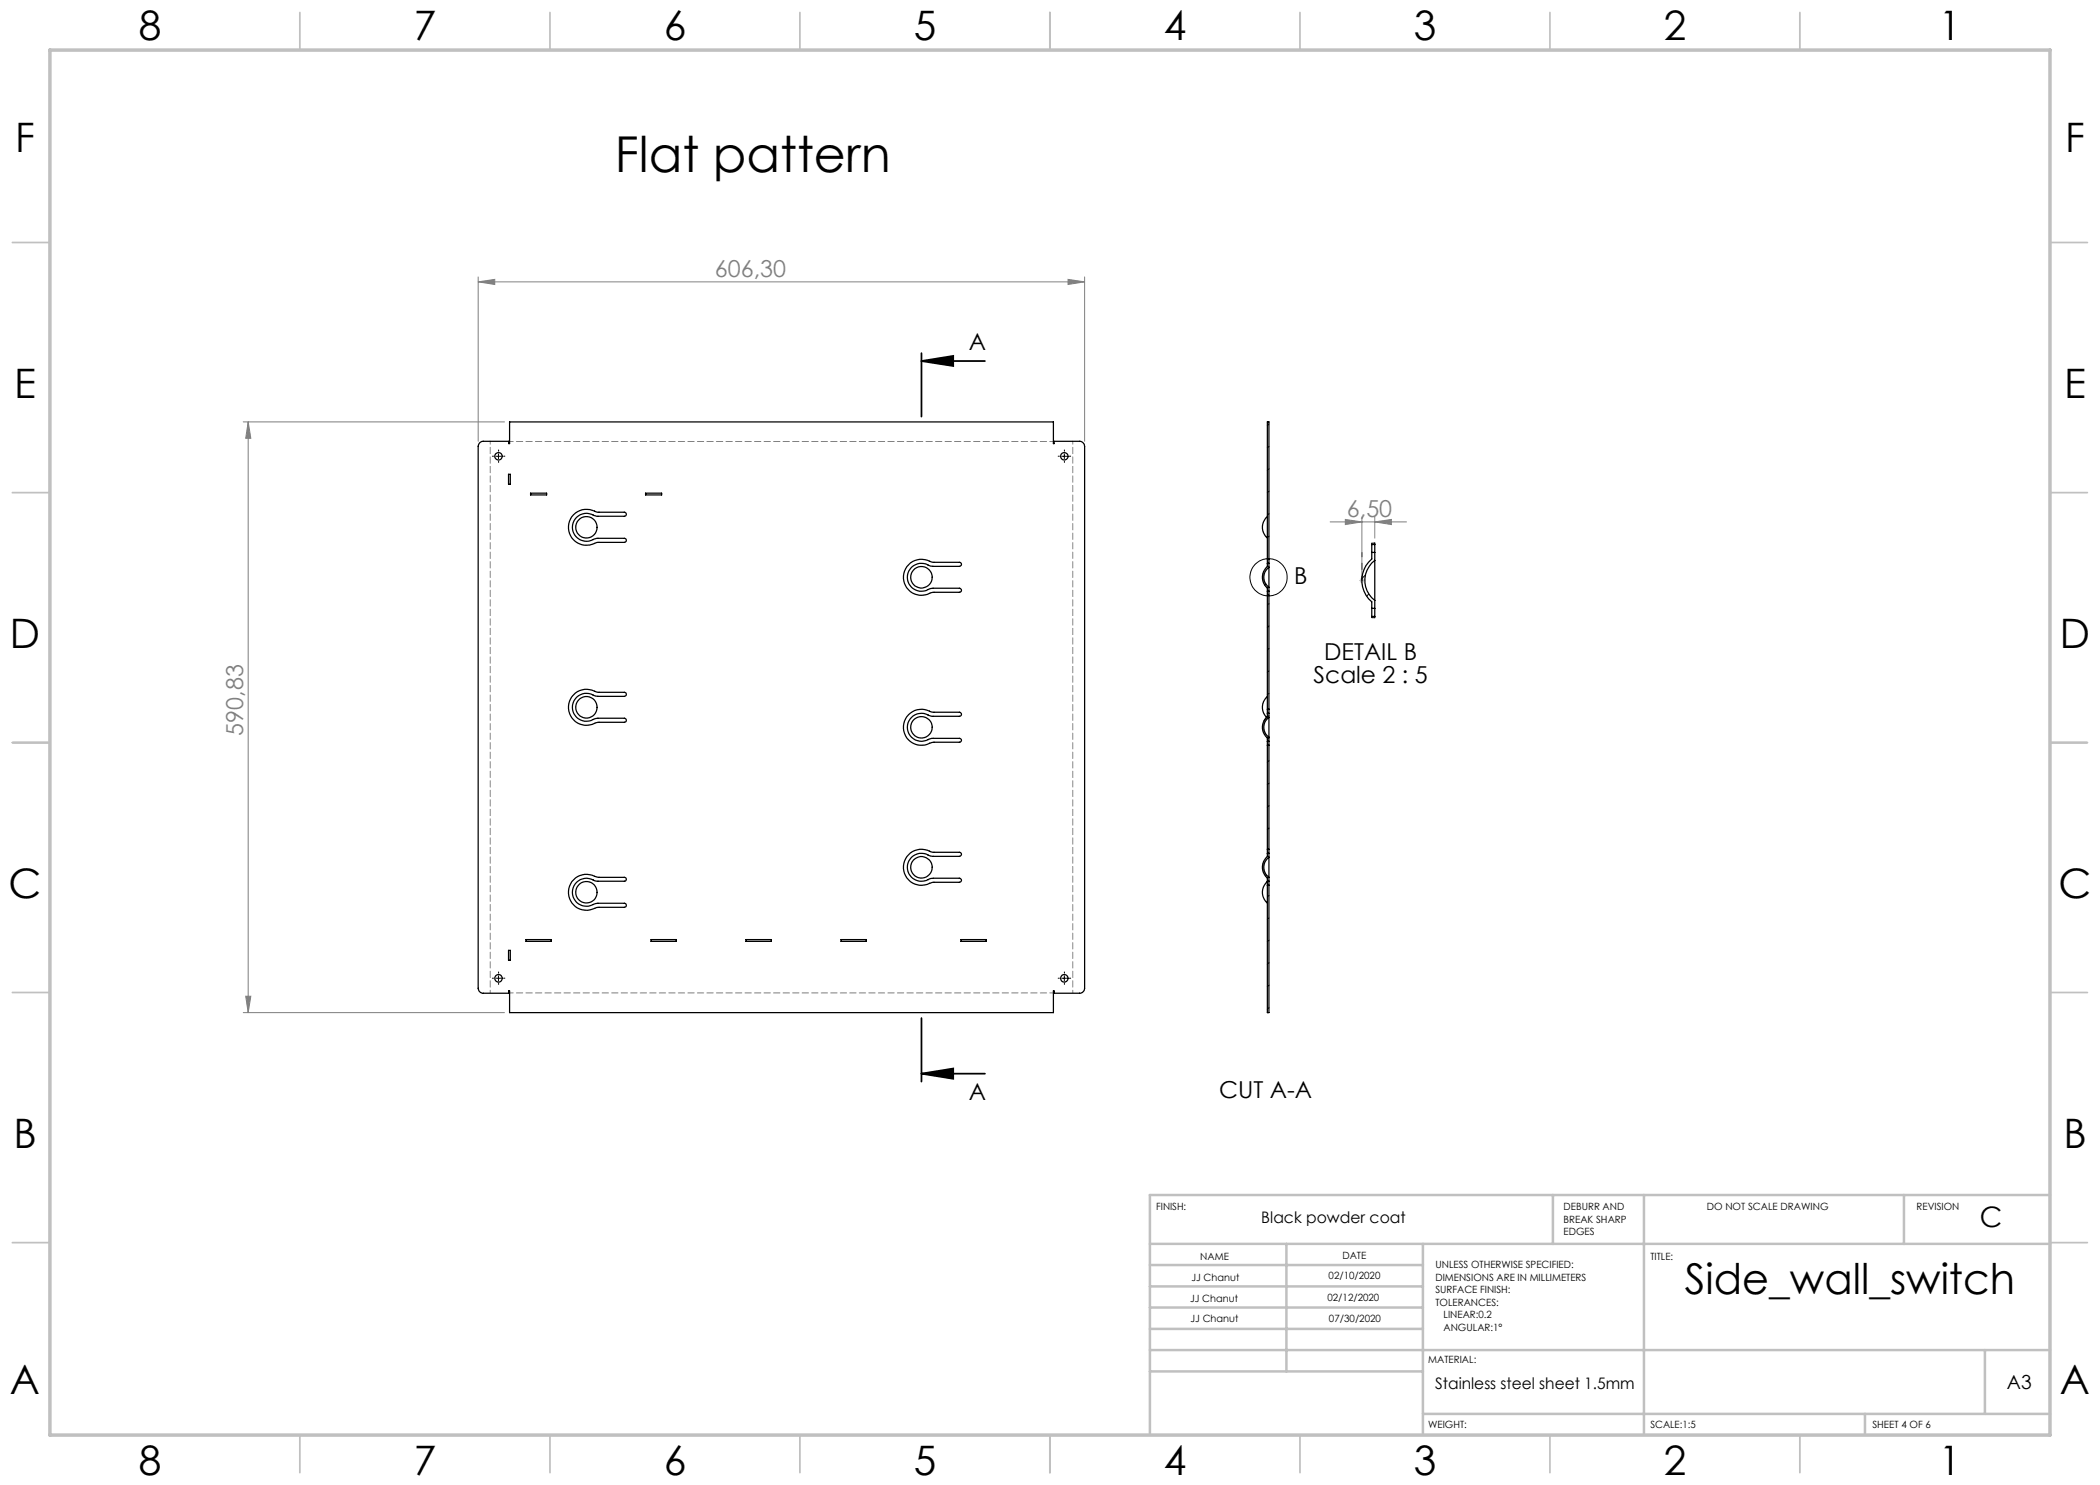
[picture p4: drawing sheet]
<svg xmlns="http://www.w3.org/2000/svg" width="420mm" height="297mm" viewBox="0 0 420 297" stroke-linecap="round" stroke-linejoin="round" font-family="sans-serif">
<g fill="none" stroke="#000" stroke-width=".2">
<path d="M99.2 91.3h1M99.7 90.8v1M212.4 91.3h1M212.9 90.8v1M99.2 195.6h1M99.7 195.2v1M212.4 195.6h1M212.9 195.2v1"/>
<circle cx="253.7" cy="115.5" r="3.7"/>
</g>
<path d="M184.3 72.2l6.3-1v2zM184.3 72.2h12.7M184.3 70.6v12.7M184.3 214.7l6.3-1v2.1zM184.3 203.6v12.7M184.3 214.7h12.7" fill="none" stroke="#000" stroke-width=".35"/>
<g fill="none" stroke="#808080" stroke-width=".2">
<path d="M95.6 56.4l3.4-.5v1zM95.6 55.4v32.9M95.6 56.4h121.3M213.6 55.9l3.3 .5-3.3 .5zM216.9 55.4v32.9M48.6 84.4h52.3M49.6 84.4v118.1M49.6 84.4l.6 3.3h-1.1zM266 104.4h15.3M269.1 103.9l3.3 .5-3.3 .5zM272.4 103.4v11.7M275 104.4l3.3-.5v1z"/>
<path d="M275 103.4v4.2M49.1 199.2h1.1l-.6 3.3zM48.6 202.5h52.3"/>
</g>
<path d="M271.9 116.1h1M272 115.7l.7 .7M272.4 115.6v1M272.7 115.7l-.7 .7" fill="none" stroke="#c0c0c0" stroke-width=".2"/>
<path d="M272.4 116.1v-5.6" fill="none" stroke="#000" stroke-width=".2" stroke-dasharray="30.5 1.3 1.3 1.3" stroke-dashoffset="29.6"/>
<g fill="none" stroke="#000" stroke-width=".2" stroke-dasharray="30.5 1.3 1.3 1.3">
<path d="M98.7 91.2h-.2M99.7 90.2v-.2M99.7 92.2v.3M100.7 91.2h.3M211.9 91.2h-.3M212.9 90.2v-.2M212.9 92.2v.3M213.9 91.2h.2M98.7 195.6h-.2M99.7 194.6v-.2M99.7 196.6v.3M100.7 195.6h.3"/>
<path d="M211.9 195.6h-.3M212.9 194.6v-.2M212.9 196.6v.3M213.9 195.6h.2"/>
</g>
<path d="M98 88.2v110.4M214.6 198.6v-110.4" fill="none" stroke="#808080" stroke-width=".2" stroke-dasharray="1.3 .6" stroke-dashoffset=".7"/>
<path d="M210.7 88.3h-108.8M101.9 198.6h108.8" fill="none" stroke="#808080" stroke-width=".2" stroke-dasharray="1.3 .6" stroke-dashoffset=".5"/>
<g fill="none" stroke="#c0c0c0" stroke-width=".35">
<path d="M60 2.5v7.5M110 2.5v7.5M160 2.5v7.5M210 2.5v7.5M260 2.5v7.5M310 2.5v7.5M360 2.5v7.5M2.5 48.5h7.5M410 48.5h7.5M2.5 98.5h7.5M410 98.5h7.5M2.5 148.5h7.5"/>
<path d="M410 148.5h7.5M2.5 198.5h7.5M410 198.5h7.5M2.5 248.5h7.5M410 248.5h7.5M60 287v7.5M110 287v7.5M160 287v7.5M210 287v7.5M260 287v7.5M310 287v7.5M360 287v7.5"/>
</g>
<g fill="none" stroke="#c0c0c0" stroke-width=".5">
<path d="M310.6 239v9.8M328.8 239v48M380.8 239v9.8M410 239h-180v48M230 248.8h180M230 257.3h54.6M230 253h54.6M257.3 248.8v25.5M284.6 248.8v38.2M230 265.8h54.6M230 261.5h54.6M230 274.3h54.6"/>
<path d="M230 270h180M397 270v12.8M284.6 282.8h125.4M373 282.8v4.2"/>
</g>
<path d="M10 10h400v277h-400z" fill="none" stroke="#c0c0c0" stroke-width=".7"/>
<path d="M184.3 72.2l6.3-1v2zM184.3 214.7l6.3-1v2.1z" fill="#000"/>
<g fill="#808080">
<path d="M269.1 103.9l3.3 .5-3.3 .5zM275 104.4l3.3-.5v1z"/>
<path d="M95.6 56.4l3.4-.5v1zM213.6 55.9l3.3 .5-3.3 .5z"/>
<path d="M49.6 84.4l.6 3.3h-1.1zM49.1 199.2h1.1l-.6 3.3z"/>
</g>
<g fill="none" stroke="#000" stroke-width=".25">
<path d="M96 88.5l.4-.2h5.3v.4h.2v-4.3h108.8v4.3h.1v-.4h5.1a1.02 1.02 0 0 1 1 .9v108.5a1.02 1.02 0 0 1-1 .9h-5.1v-.4h-.1v4.3h-108.8v-4.3h-.2v.4h-5a1.02 1.02 0 0 1-1.1-.9v-108.5zM101.7 94.9h.4v2h-.4zM106.1 98.6h3.2v.4h-3.2zM129.1 98.6h3.2v.4h-3.2zM114.7 102.9a4 4 0 0 1 4.8-.5h5.4a.41 .41 0 0 1 .4 .4 .41 .41 0 0 1-.4 .5l-5.8-.1a2.9 2.9 0 0 0-3.4 0 2.9 2.9 0 0 0-1.1 3.1 2.96 2.96 0 0 0 4.5 1.4h5.8a.41 .41 0 0 1 .4 .4 .41 .41 0 0 1-.4 .4h-5.4a3.7 3.7 0 0 1-4.9-.7 3.7 3.7 0 0 1 .1-4.9zM181.7 113a4.2 4.2 0 0 1 4.9-.5h5.3a.41 .41 0 0 1 .4 .4 .41 .41 0 0 1-.4 .4l-5.8-.1a2.85 2.85 0 0 0-4 .5 2.85 2.85 0 0 0 .6 4.1 3.5 3.5 0 0 0 3.5-.1l5.7-.1a.41 .41 0 0 1 .4 .5 .41 .41 0 0 1-.4 .4h-5.5a3.7 3.7 0 0 1-4 0 3.7 3.7 0 0 1-1.6-3.8l.3-.9zM253.5 103.3a2.78 2.78 0 0 0 0 4.3M253.5 111.9v.8M253.5 118.2v.9M253.5 112.7v.6a2.82 2.82 0 0 0 0 4.3v.6M253.5 111.9v-27.5h.3v27.5M253.5 119.1v22.7"/>
<path d="M253.5 111.9h.3M253.5 119.1h.3M253.5 118.2h.3M253.5 112.7h.3M253.8 111.9v.8M253.8 118.2v.9M253.8 113.4a2.47 2.47 0 0 0 0 4.1M253.8 113.4v4.1M253.8 112.7v.7M253.8 117.5v.7M253.8 119.1v22.7M274.4 108.9v1.6"/>
<path d="M274.4 110.5v1.3a5.6 5.6 0 0 0 0 8.6v1.3M274.4 108.9h.6M274.4 108.7v.2M274.4 110.5h.6M275 108.9v1.6M275 112.1a5 5 0 0 0 0 8M275 112.1v8M275 108.6v.3M275 110.5v1.6M114.7 139a4.2 4.2 0 0 1 4.9-.5h5.3a.41 .41 0 0 1 .4 .4 .41 .41 0 0 1-.4 .4l-5.8-.1a2.85 2.85 0 0 0-4 .5 2.85 2.85 0 0 0 .6 4.1 3.5 3.5 0 0 0 3.5-.1l5.7-.1a.41 .41 0 0 1 .4 .5 .41 .41 0 0 1-.4 .4h-5.3a4.1 4.1 0 0 1-5.2-.9 3.6 3.6 0 0 1 .3-4.6zM253.5 139.3a2.81 2.81 0 0 0-.2 4.2M274.4 121.7v1.6"/>
<path d="M274.4 123.3h.6M274.4 123.3v.2M274.4 121.7h.6M275 121.7v1.6M275 120.1v1.6M275 123.3v.2M181.7 142.9a4.1 4.1 0 0 1 4.7-.5h5.5a.41 .41 0 0 1 .4 .5 .41 .41 0 0 1-.4 .4l-5.8-.1a2.93 2.93 0 0 0-4.6 2.2 2.93 2.93 0 0 0 4.6 2.3h5.8a.39 .39 0 0 1 .4 .4 .39 .39 0 0 1-.4 .3l-5.5 .1a3.7 3.7 0 0 1-5.7-2.8l.2-1.5zM253.5 142.7v.6a2.78 2.78 0 0 0 0 4.3v.7M253.5 141.8v.9M253.5 148.3v.7M253.5 142.7h.3M253.5 148.3h.3"/>
<path d="M253.5 149v20.9M253.5 141.8h.3M253.5 149h.3M253.8 143.5v4M253.8 143.5a2.44 2.44 0 0 0 0 4M253.8 141.8v.9M253.8 148.3v.7M253.8 142.7v.8M253.8 147.5v.8M253.8 149v20.9M115.1 175.6a4.2 4.2 0 0 1 4.4-.2l5.4 .1a.39 .39 0 0 1 .4 .4 .39 .39 0 0 1-.4 .3h-5.8a2.85 2.85 0 0 0-3.8 .3 2.85 2.85 0 0 0-.1 3.8 2.85 2.85 0 0 0 3.8 .5l5.9-.1a.41 .41 0 0 1 .4 .4 .41 .41 0 0 1-.4 .4h-5.3a4.1 4.1 0 0 1-5.2-.9 3.6 3.6 0 0 1 .7-5zM181.7 171a4.1 4.1 0 0 1 4.7-.6l5.5 .1a.41 .41 0 0 1 .4 .4 .41 .41 0 0 1-.4 .4l-5.8-.1a2.85 2.85 0 0 0-4 .5 2.85 2.85 0 0 0 .6 4.1 3.5 3.5 0 0 0 3.5-.1l5.7-.1a.41 .41 0 0 1 .4 .5 .41 .41 0 0 1-.4 .4h-5.3a4.2 4.2 0 0 1-5.2-.9 3.6 3.6 0 0 1 .3-4.6z"/>
<path d="M253.5 176.3a2.82 2.82 0 0 0 0 4.3M253.5 170.7v.6a2.82 2.82 0 0 0 0 4.3v.6M253.5 169.9v.8M253.5 176.2v.9M253.5 176.2h.3M253.5 177.1v25.4h.3v-25.4M253.5 170.7h.3M253.5 169.9h.3M253.5 177.1h.3M253.8 171.4v4.1M253.8 171.4a2.47 2.47 0 0 0 0 4.1M253.8 169.9v.8"/>
<path d="M253.8 176.2v.9M253.8 170.7v.7M253.8 175.5v.7M101.7 190.1h.4v1.9h-.4zM105.2 187.9h5v.4h-5zM130.2 187.9h5.1v.4h-5.1zM149.2 187.9h5.1v.4h-5.1zM168.2 187.9h5v.4h-5zM192.2 187.9h5v.4h-5z"/>
<circle cx="99.7" cy="91.3" r=".74"/>
<circle cx="212.9" cy="91.3" r=".75"/>
<circle cx="117.3" cy="105.5" r="2.14"/>
<circle cx="184.3" cy="115.5" r="2.16"/>
<circle cx="117.3" cy="141.5" r="2.14"/>
<circle cx="184.3" cy="145.5" r="2.15"/>
<circle cx="117.3" cy="178.4" r="2.14"/>
<circle cx="184.3" cy="173.5" r="2.15"/>
<circle cx="99.7" cy="195.7" r=".75"/>
<circle cx="212.8" cy="195.7" r=".76"/>
</g>
<g fill="none" stroke="#000" stroke-width=".2">
<path d="M253.8 84.8l-.3 .3M253.8 89.3l-.3 .3M253.8 93.8l-.3 .3M253.8 98.2l-.3 .4M253.2 116.8l-.3 .2M253.8 102.8l-.3 .2M253.8 107.2l-.3 .3M253.8 111.7l-.2 .2M273.1 115l-.7 .7M273.8 118.8l-.5 .4M274.4 108.7l.6-.1-.3 .3M253.8 120.7l-.3 .3"/>
<path d="M253.8 125.2l-.3 .3M253.8 129.7l-.3 .3M253.8 134.2l-.3 .3M253.8 138.7l-.3 .3M274.4 123.5h.6M253.8 143.2l-1 .9M253.8 147.6l-.3 .4M253.8 152.1l-.3 .3M253.8 156.6l-.3 .3M253.3 175l-.2 .3M253.8 179.1l-.3 .3M253.8 161.1l-.3 .3"/>
<path d="M253.8 165.6l-.3 .3M253.8 183.6l-.3 .3M253.8 188.1l-.3 .2M253.8 192.5l-.3 .4M253.8 197.1l-.3 .2M253.8 201.5l-.3 .3"/>
</g>
<text font-size="9.9" x="123" y="34.3">Flat pattern</text>
<text font-size="8.5" x="337" y="258.8">Side_wall_switch</text>
<g font-size="8.1">
<text x="27.8" y="8">8</text>
<text x="82.8" y="8">7</text>
<text x="132.8" y="8">6</text>
<text x="182.8" y="8">5</text>
<text x="232.8" y="8">4</text>
<text x="282.8" y="8">3</text>
<text x="332.8" y="8">2</text>
<text x="387.8" y="8">1</text>
<text x="3" y="30.4">F</text>
<text x="413" y="30.4">F</text>
<text x="2.8" y="79.6">E</text>
<text x="412.8" y="79.6">E</text>
<text x="2" y="129.6">D</text>
<text x="412" y="129.6">D</text>
<text x="1.7" y="179.6">C</text>
<text x="411.7" y="179.6">C</text>
<text x="2.7" y="229.6">B</text>
<text x="412.7" y="229.6">B</text>
<text x="2" y="278.9">A</text>
<text x="412" y="278.9">A</text>
<text x="27.8" y="295">8</text>
<text x="82.8" y="295">7</text>
<text x="132.8" y="295">6</text>
<text x="182.8" y="295">5</text>
<text x="232.8" y="295">4</text>
<text x="282.8" y="295">3</text>
<text x="332.8" y="295">2</text>
<text x="387.8" y="295">1</text>
</g>
<text font-size="5.6" x="396" y="245.3">C</text>
<g font-size="4.7" fill="#808080">
<text x="143" y="55.3">606,30</text>
<text x="269.4" y="103.4">6,50</text>
<text x="48.7" y="147.1" transform="rotate(-90 48.7 147.1)">590,83</text>
</g>
<g font-size="4.7">
<text x="193.8" y="70.1">A</text>
<text x="258.8" y="116.8">B</text>
<text x="262.7" y="136.6">Scale 2 : 5</text>
<text x="264.9" y="132.1">DETAIL B</text>
<text x="193.8" y="220.1">A</text>
<text x="243.8" y="219.6">CUT A-A</text>
</g>
<text font-size="3.9" x="401.4" y="277.9">A3</text>
<g font-size="3.2">
<text x="252.3" y="244.5">Black powder coat</text>
<text x="287" y="277.9">Stainless steel sheet 1.5mm</text>
</g>
<g font-size="2">
<text x="231.2" y="242">FINISH:</text>
<text x="312.7" y="242">DEBURR AND</text>
<text x="312.7" y="244.5">BREAK SHARP</text>
<text x="341.4" y="242">DO NOT SCALE DRAWING</text>
<text x="383.3" y="242">REVISION</text>
<text x="240" y="251.9">NAME</text>
<text x="268.5" y="251.8">DATE</text>
<text x="312.7" y="247">EDGES</text>
<text x="330.1" y="251.9">TITLE:</text>
<text x="238.3" y="256.1">JJ Chanut</text>
<text x="265.7" y="255.8">02/10/2020</text>
<text x="287.1" y="253.7">UNLESS OTHERWISE SPECIFIED:</text>
<text x="287.1" y="256.2">DIMENSIONS ARE IN MILLIMETERS</text>
<text x="238.1" y="260.3">JJ Chanut</text>
<text x="265.5" y="260.2">02/12/2020</text>
<text x="287.1" y="258.7">SURFACE FINISH:</text>
<text x="287.1" y="261.2">TOLERANCES:</text>
<text x="288.7" y="263.7">LINEAR:0.2</text>
<text x="238.1" y="264.4">JJ Chanut</text>
<text x="265.8" y="264.5">07/30/2020</text>
<text x="288.7" y="266.2">ANGULAR:1°</text>
<text x="285.6" y="272.5">MATERIAL:</text>
<text x="285.6" y="285.5">WEIGHT:</text>
<text x="330.1" y="285.6">SCALE:1:5</text>
<text x="374.5" y="285.6">SHEET 4 OF 6</text>
</g>
</svg>
